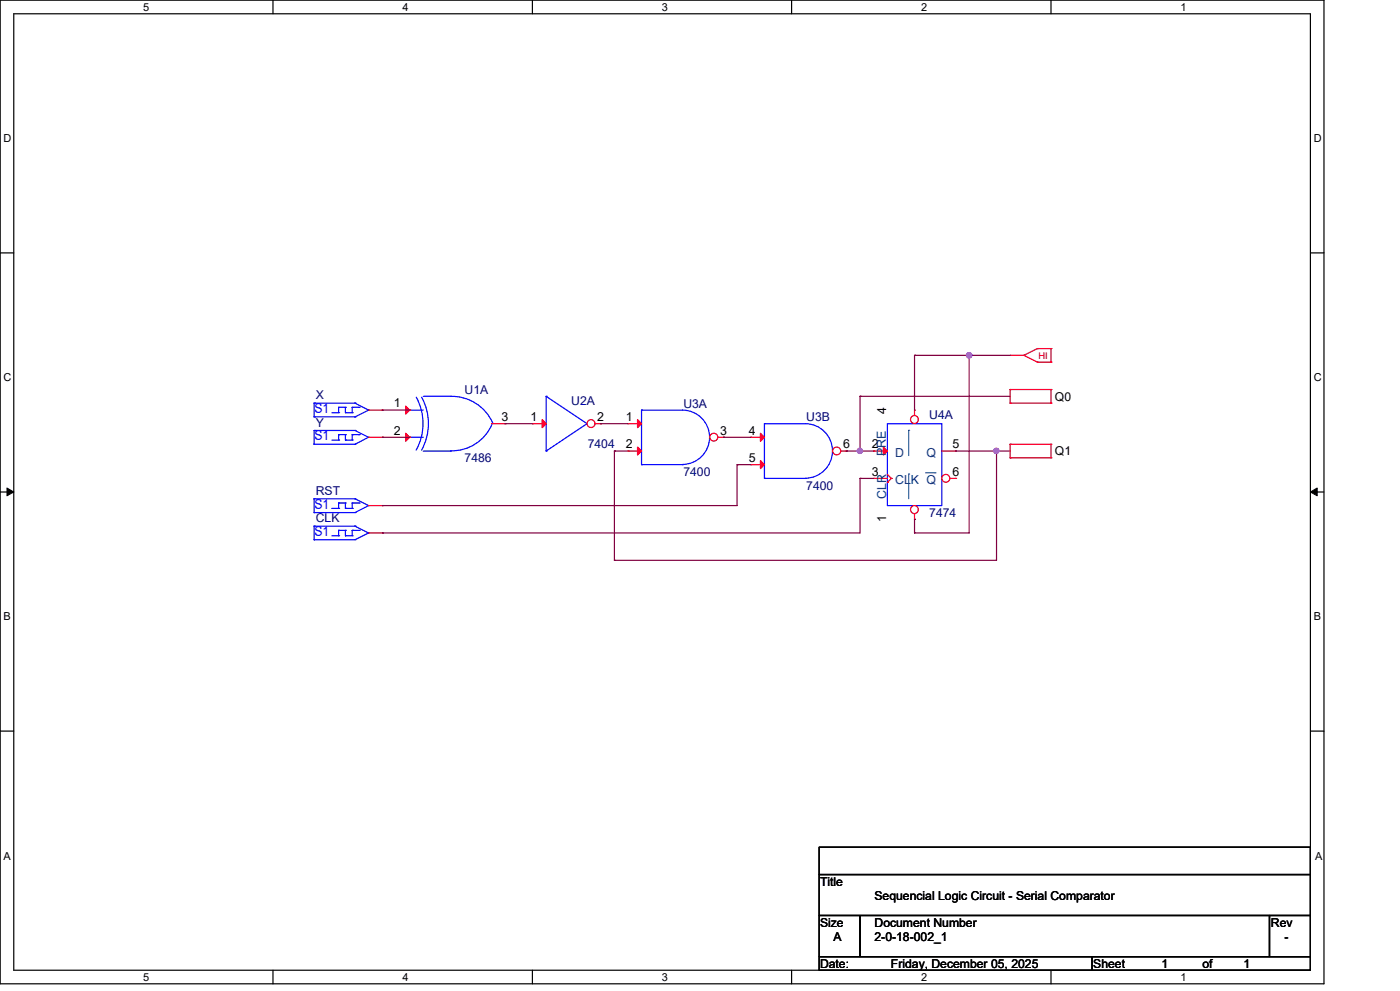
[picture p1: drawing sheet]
<svg xmlns="http://www.w3.org/2000/svg" width="297mm" height="210mm" viewBox="0 0 297 210" stroke-linecap="round" stroke-linejoin="round" font-family="sans-serif">
<g fill="none" stroke="#000" stroke-width=".25">
<path d="M0 0h280.6v208.4h-280.6zM2.9 2.9h274.8v202.6h-274.8zM57.8 0v2.9M112.8 0v2.9M167.8 0v2.9M222.7 0v2.9M0 53.6h2.9M277.7 53.6h2.9M0 104.2h2.9M277.7 104.2h2.9M0 154.9h2.9M277.7 154.9h2.9"/>
<path d="M173.6 179.4h104.1v5.8h-104.1zM173.6 185.2h104.1v8.7h-104.1zM173.6 193.9h8.7v8.7h-8.7zM182.3 193.9h86.7v8.7h-86.7zM269 193.9h8.7v8.7h-8.7zM57.8 205.5v2.9M112.8 205.5v2.9M167.8 205.5v2.9M173.6 202.6h57.8v2.9h-57.8zM222.7 205.5v2.9M231.4 202.6h46.3v2.9h-46.3z"/>
</g>
<path d="M1.5 103.4l1.4 .8-1.4 .8zM277.7 104.2l1.4-.8v1.6z" fill="#000" stroke="#000" stroke-width=".21"/>
<g fill="none" stroke="#f00" stroke-width=".25">
<path d="M214.1 75.3h.1M214.1 75.3h2.9M217 75.3h.1M217 75.3l2.9 1.4M219.9 73.8h.1M219.9 76.7h.1M219.9 73.8l-2.9 1.5M219.9 76.7h2.8M219.9 73.8h2.8M222.7 73.8h.1M222.7 76.7h.1M222.7 73.8v2.9"/>
<path d="M78.1 92.6h2.9M81 92.6h.1M86.8 86.9h.1M86.8 92.6h.1M104.2 89.7h2.8M107 89.7h.1M112.8 89.7h.1M112.8 89.7h2.9M214.1 97h.1M214.1 94.1h.1M214.1 85.4h.1M214.1 82.5h.1"/>
<path d="M214.1 94.1h8.6M214.1 97h8.6M214.1 82.5v2.9M214.1 94.1v2.9M214.1 82.5h8.6M214.1 85.4h8.6M222.7 94.1h.1M222.7 97h.1M222.7 82.5h.1M222.7 85.4h.1M222.7 82.5v2.9M222.7 94.1v2.9"/>
<path d="M78.1 112.9h2.9M81 112.9h.1"/>
</g>
<g fill="none" stroke="#00f" stroke-width=".25">
<path d="M66.6 91.2h.1M66.6 94.1h.1M66.6 94.1h8.6M66.6 91.2h8.6M66.6 91.2v2.9M70.3 93.2h1.5M71.8 92.1h.1M71.8 93.2h.1M71.8 92.1v1.1M71.8 92.1h1.4M73.2 92.1h.1M73.2 93.2h.1"/>
<path d="M73.2 93.2h1.4M73.2 92.1v1.1M74.6 93.2h.1M74.6 92.1h.1M74.6 92.1h1.5M74.6 92.1v1.1M75.2 94.1h.1M75.2 91.2h.1M75.2 91.2l2.9 1.4M76.1 92.1h.1M78.1 92.6h.1M78.1 92.6l-2.9 1.5"/>
<path d="M86.8 86.9h.1M86.8 92.6h.1M86.8 86.9h2.9M86.8 92.6h2.9M88.2 84.1a11.6 11.6 0 0 1 0 11.2M89.4 84.1a11.6 11.6 0 0 1-.1 11.2M89.7 95.5h5.8M89.7 83.9h5.8M95.5 95.5h.1M95.5 83.9a9.5 9.5 0 0 1 8.9 5.7M95.5 83.9h.1M104.3 89.8a9.2 9.2 0 0 1-8.8 5.7"/>
<path d="M115.7 95.5h.1M115.7 83.9h.1M115.7 83.9v11.6M115.7 83.9l8.7 5.8M124.4 89.7h.1M124.4 89.7l-8.7 5.8M66.6 111.4h.1M66.6 114.3h.1M66.6 111.4v2.9M66.6 114.3h8.6M66.6 111.4h8.6M70.3 113.5h1.5"/>
<path d="M71.8 112.3h.1M71.8 113.5h.1M71.8 112.3v1.2M71.8 112.3h1.4M73.2 112.3h.1M73.2 113.5h.1M73.2 112.3v1.2M73.2 113.5h1.4M74.6 113.5h.1M74.6 112.3h.1M74.6 112.3v1.2M74.6 112.3h1.5"/>
<path d="M75.2 114.3h.1M75.2 111.4h.1M75.2 111.4l2.9 1.5M76.1 112.3h.1M78.1 112.9h.1M78.1 112.9l-2.9 1.4"/>
</g>
<g fill="#f00" stroke="#f00" stroke-width=".25">
<path d="M86 86l.8 .9-.8 .8z"/>
<path d="M86 91.8l.8 .8-.8 .9z"/>
<path d="M114.9 88.9l.8 .8-.8 .9z"/>
</g>
<circle cx="125.3" cy="89.7" r=".84" fill="#fff" stroke="#f00" stroke-width=".25"/>
<path d="M78.1 86.9h2.9M81 86.9h.1M126.1 89.7h1.2M127.3 89.7h.1M133.1 89.7h.1M133.1 95.5h.1M133.1 89.7h2.9M133.1 95.5h2.9" fill="none" stroke="#f00" stroke-width=".25"/>
<g fill="none" stroke="#00f" stroke-width=".25">
<path d="M66.6 85.4h.1M66.6 88.3h.1M66.6 88.3h8.6M66.6 85.4h8.6M66.6 85.4v2.9M70.3 87.4h1.5M71.8 86.3h.1M71.8 87.4h.1M71.8 86.3v1.1M71.8 86.3h1.4M73.2 86.3h.1M73.2 87.4h.1"/>
<path d="M73.2 87.4h1.4M73.2 86.3v1.1M74.6 87.4h.1M74.6 86.3h.1M74.6 86.3h1.5M74.6 86.3v1.1M75.2 88.3h.1M75.2 85.4h.1M75.2 85.4l2.9 1.5M76.1 86.3h.1M78.1 86.9h.1M78.1 86.9l-2.9 1.4"/>
<path d="M136 98.4h.1M136 86.9h8.7a5.8 5.8 0 0 1 5.7 5.7 5.8 5.8 0 0 1-5.7 5.8M136 86.9h.1M136 86.9v11.5M136 98.4h8.7M144.7 98.4h.1"/>
</g>
<g fill="#f00" stroke="#f00" stroke-width=".25">
<path d="M135.1 88.9l.9 .8-.9 .9z"/>
<path d="M135.1 94.7l.9 .8-.9 .9z"/>
</g>
<circle cx="151.3" cy="92.6" r=".84" fill="#fff" stroke="#f00" stroke-width=".25"/>
<path d="M152.1 92.6h1.2M153.3 92.6h.1M78.1 107.1h2.9M81 107.1h.1M185.1 101.3h.1M185.1 101.3h3M188.1 102.2h.1M188.1 100.5l.8 .8M188.9 101.3h.1M188.9 101.3l-.8 .9" fill="none" stroke="#f00" stroke-width=".25"/>
<g fill="none" stroke="#00f" stroke-width=".25">
<path d="M188.1 89.7h11.5v17.4h-11.5zM66.6 105.6h.1M66.6 108.6h.1M66.6 108.6h8.6M66.6 105.6h8.6M66.6 105.6v3M70.3 107.7h1.5M71.8 106.5h.1M71.8 107.7h.1M71.8 106.5v1.2M71.8 106.5h1.4M73.2 106.5h.1"/>
<path d="M73.2 107.7h.1M73.2 107.7h1.4M73.2 106.5v1.2M74.6 107.7h.1M74.6 106.5h.1M74.6 106.5h1.5M74.6 106.5v1.2M75.2 108.6h.1M75.2 105.6h.1M75.2 105.6l2.9 1.5M76.1 106.5h.1M78.1 107.1h.1"/>
<path d="M78.1 107.1l-2.9 1.5"/>
</g>
<circle cx="193.8" cy="107.9" r=".83" fill="#fff" stroke="#f00" stroke-width=".25"/>
<path d="M185.1 95.5h.1M185.1 95.5h3M193.8 110h.1M193.8 108.8v1.2" fill="none" stroke="#f00" stroke-width=".25"/>
<path d="M192.6 100.4h.1M192.6 100.4v5.2" fill="none" stroke="#004080" stroke-width=".21"/>
<path d="M187.2 94.7l.9 .8-.9 .9z" fill="#f00" stroke="#f00" stroke-width=".25"/>
<circle cx="193.8" cy="88.8" r=".83" fill="#fff" stroke="#f00" stroke-width=".25"/>
<path d="M193.8 86.9h.1M193.8 86.9v1.1M199.6 95.5h2.9M202.5 95.5h.1" fill="none" stroke="#f00" stroke-width=".25"/>
<path d="M192.6 91.1h.1M192.6 91.1v5.4" fill="none" stroke="#004080" stroke-width=".21"/>
<circle cx="200.4" cy="101.3" r=".84" fill="#fff" stroke="#f00" stroke-width=".25"/>
<path d="M159.1 92.6h.1M159.1 98.4h.1M159.1 92.6h2.9M159.1 98.4h2.9M201.3 101.3h1.2M202.5 101.3h.1" fill="none" stroke="#f00" stroke-width=".25"/>
<path d="M196.1 100.1h2.1M198.2 100.1h.1" fill="none" stroke="#004080" stroke-width=".21"/>
<path d="M162 89.7h8.7a5.8 5.8 0 0 1 5.7 5.8 5.8 5.8 0 0 1-5.7 5.8M162 89.7h.1M162 89.7v11.6M162 101.3h.1M162 101.3h8.7M170.7 101.3h.1" fill="none" stroke="#00f" stroke-width=".25"/>
<g fill="#f00" stroke="#f00" stroke-width=".25">
<path d="M161.2 91.8l.8 .8-.8 .9z"/>
<path d="M161.2 97.6l.8 .8-.8 .9z"/>
</g>
<circle cx="177.3" cy="95.5" r=".84" fill="#fff" stroke="#f00" stroke-width=".25"/>
<path d="M178.2 95.5h1.1M179.3 95.5h.1" fill="none" stroke="#f00" stroke-width=".25"/>
<g fill="none" stroke="#800040" stroke-width=".25">
<path d="M193.8 75.3h.1M193.8 75.3v11.6M193.8 75.3h20.3M205.4 75.3h.1M205.4 75.3v37.6h-11.6M81 86.9h.1M81 92.6h.1M81 86.9h5.8M81 92.6h5.8M107 89.7h.1M107 89.7h5.8M127.3 89.7h.1"/>
<path d="M127.3 89.7h5.8M130.2 95.5h.1M130.2 95.5h2.9M130.2 95.5v23.2M153.3 92.6h.1M153.3 92.6h5.8M156.2 98.4h.1M156.2 98.4h2.9M156.2 98.4v8.7h-75.2M179.3 95.5h.1M179.3 95.5h5.8M182.3 83.9h.1"/>
<path d="M182.3 95.5h.1M182.3 83.9v11.6M182.3 83.9h31.8M202.5 95.5h.1M202.5 95.5h11.6M211.2 95.5h.1M211.2 95.5v23.2h-81M81 107.1h.1M81 112.9h.1M130.2 118.7h.1M182.3 101.3h.1M182.3 101.3v11.6h-101.3"/>
<path d="M182.3 101.3h2.8M193.8 110h.1M193.8 112.9h.1M193.8 110v2.9"/>
</g>
<g fill="#f0f" stroke="#f0f" stroke-width=".25">
<circle cx="182.2" cy="95.5" r=".55"/>
<circle cx="211.1" cy="95.5" r=".55"/>
<circle cx="205.4" cy="75.2" r=".57"/>
</g>
<g font-size="2.9" fill="#00f">
<text x="66.6" y="87.5">S1</text>
<text x="66.6" y="93.3">S1</text>
<text x="66.6" y="107.7">S1</text>
<text x="66.6" y="113.5">S1</text>
</g>
<g font-size="2.6" fill="#000080">
<text x="98.5" y="83.4">U1A</text>
<text x="66.9" y="84.6">X</text>
<text x="121.1" y="85.8">U2A</text>
<text x="144.8" y="86.3">U3A</text>
<text x="170.9" y="89.2">U3B</text>
<text x="196.9" y="88.6">U4A</text>
<text x="66.9" y="90.4">Y</text>
<text x="124.5" y="95">7404</text>
<text x="98.5" y="97.9">7486</text>
<text x="144.8" y="100.8">7400</text>
<text x="66.9" y="104.9">RST</text>
<text x="170.9" y="103.7">7400</text>
<text x="66.9" y="110.7">CLK</text>
<text x="196.9" y="109.5">7474</text>
</g>
<g font-size="2.6">
<text x="83.4" y="86.3">1</text>
<text x="106.3" y="89.2">3</text>
<text x="112.4" y="89.2">1</text>
<text x="126.6" y="89.2">2</text>
<text x="132.6" y="89.2">1</text>
<text x="187.8" y="87.8" transform="rotate(-90 187.8 87.8)">4</text>
<text x="223.6" y="84.9">Q0</text>
<text x="83.4" y="92">2</text>
<text x="132.6" y="95">2</text>
<text x="152.6" y="92">3</text>
<text x="158.7" y="92">4</text>
<text x="178.7" y="95">6</text>
<text x="184.8" y="95">2</text>
<text x="201.8" y="95">5</text>
<text x="158.7" y="97.8">5</text>
<text x="184.8" y="100.8">3</text>
<text x="201.8" y="100.8">6</text>
<text x="223.6" y="96.5">Q1</text>
<text x="187.8" y="110.6" transform="rotate(-90 187.8 110.6)">1</text>
<text x="173.8" y="187.7">Title</text>
<text x="185.3" y="190.6">Sequencial Logic Circuit - Serial Comparator</text>
<text x="173.8" y="196.3">Size</text>
<text x="185.3" y="196.3">Document Number</text>
<text x="269.3" y="196.3">Rev</text>
<text x="176.7" y="199.3">A</text>
<text x="185.3" y="199.3">2-0-18-002_1</text>
<text x="272.2" y="199.3">-</text>
<text x="173.8" y="205.1">Date:</text>
<text x="188.8" y="205.1">Friday, December 05, 2025</text>
<text x="231.7" y="205.1">Sheet</text>
<text x="246.2" y="205.1">1</text>
<text x="254.8" y="205.1">of</text>
<text x="263.5" y="205.1">1</text>
</g>
<g font-size="2.6" fill="#004080">
<text x="187.7" y="96.6" transform="rotate(-90 187.7 96.6)">PRE</text>
<text x="189.7" y="96.8">D</text>
<text x="196.3" y="96.8">Q</text>
<text x="187.8" y="105.7" transform="rotate(-90 187.8 105.7)">CLR</text>
<text x="189.7" y="102.6">CLK Q</text>
</g>
<g font-size="2.3">
<text x="30.4" y="2.2">5</text>
<text x="85.3" y="2.2">4</text>
<text x="140.3" y="2.2">3</text>
<text x="195.2" y="2.2">2</text>
<text x="250.2" y="2.2">1</text>
<text x=".8" y="30.1">D</text>
<text x="278.4" y="30.1">D</text>
<text x=".8" y="80.8">C</text>
<text x="278.4" y="80.8">C</text>
<text x=".8" y="131.4">B</text>
<text x="278.4" y="131.4">B</text>
<text x=".8" y="182.2">A</text>
<text x="278.7" y="182.2">A</text>
<text x="30.4" y="207.7">5</text>
<text x="85.3" y="207.7">4</text>
<text x="140.3" y="207.7">3</text>
<text x="195.2" y="207.7">2</text>
<text x="250.2" y="207.7">1</text>
</g>
<text font-size="2" fill="#f00" x="220.1" y="76">HI</text>
</svg>
